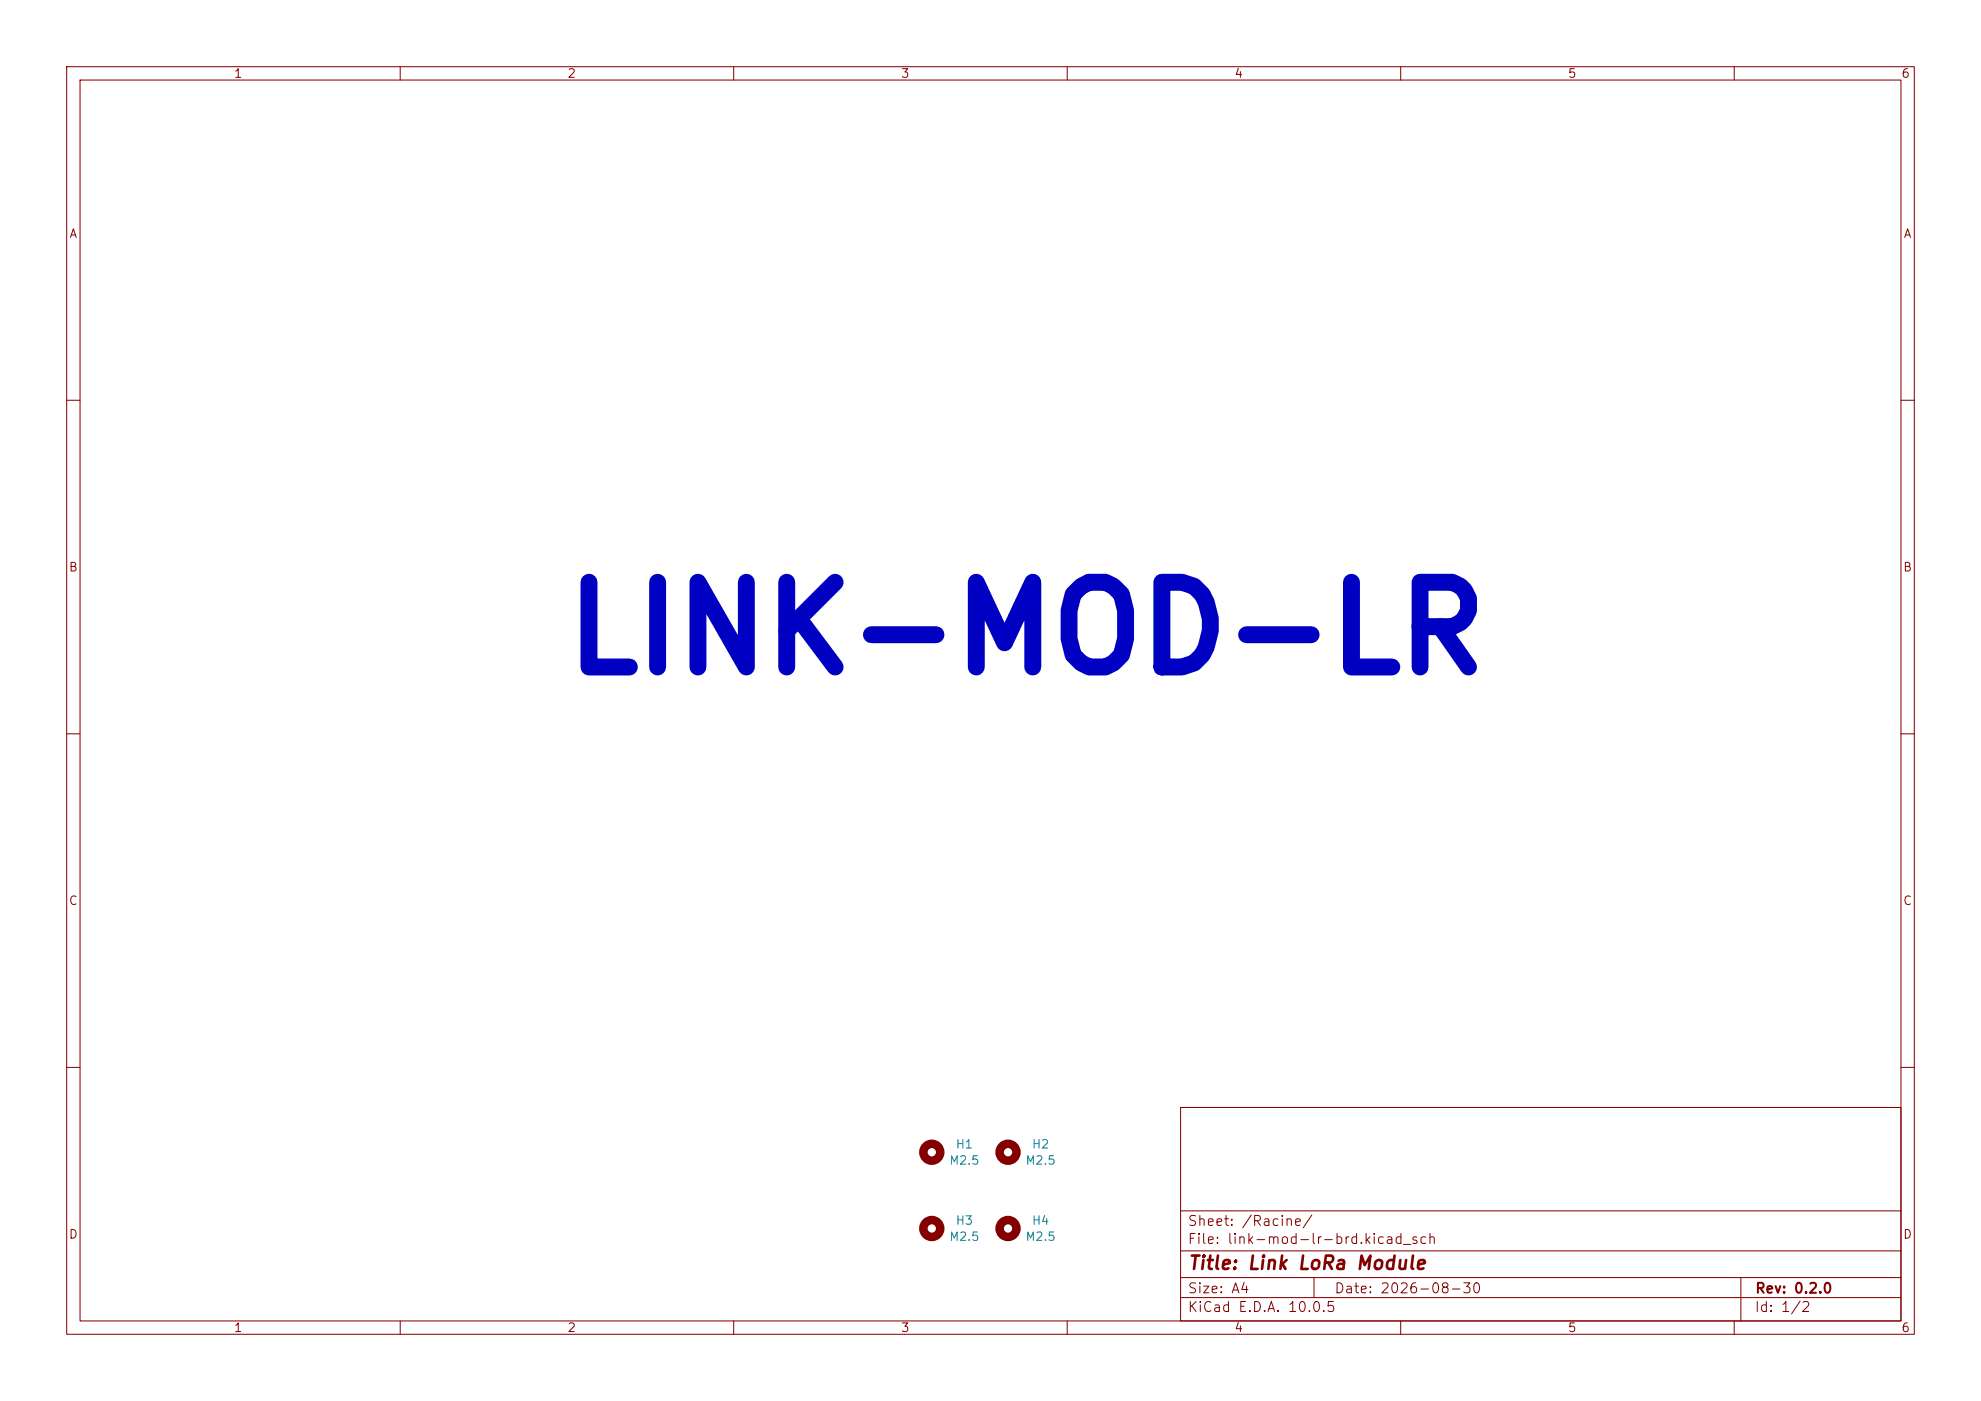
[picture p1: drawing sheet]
<svg xmlns="http://www.w3.org/2000/svg" width="297mm" height="210mm" viewBox="0 0 297 210" stroke-linecap="round" stroke-linejoin="round" font-family="sans-serif">
<path d="M0 0h297v210h-297z" fill="#fff" stroke="#fff" stroke-width=".15"/>
<g fill="none" stroke="#840000" stroke-width=".15">
<path d="M10 10h277v190h-277zM12 12h273v186h-273zM60 10v2M110 10v2M160 10v2M210 10v2M260 10v2M10 60h2M285 60h2M10 110h2M285 110h2M10 160h2"/>
<path d="M177 166h108v32h-108zM285 160h2M60 198v2M110 198v2M160 198v2M177 194.5h108M177 191.5h108M177 187.5h108M177 181.5h108M197 191.5v3M210 198v2M260 198v2"/>
<path d="M261 191.5v6.5"/>
</g>
<g fill="none" stroke="#840000" stroke-width="1.3">
<circle cx="139.7" cy="172.7" r="1.27"/>
<circle cx="151.1" cy="172.7" r="1.27"/>
<circle cx="139.7" cy="184.1" r="1.27"/>
<circle cx="151.1" cy="184.1" r="1.27"/>
</g>
<text font-size="12.7" fill="#0000c2" x="84" y="103.8">LINK-MOD-LR</text>
<text font-size="2" fill="#840000" x="178" y="190.8">Title: Link LoRa Module</text>
<g font-size="1.5" fill="#840000">
<text x="178" y="184.1">Sheet: /Racine/</text>
<text x="178" y="186.8">File: link-mod-lr-brd.kicad_sch</text>
<text x="178" y="197">KiCad E.D.A. 10.0.5</text>
<text x="178" y="194.2">Size: A4</text>
<text x="200" y="194.2">Date: 2026-08-30</text>
<text x="263" y="197">Id: 1/2</text>
<text x="263" y="194.2">Rev: 0.2.0</text>
</g>
<g font-size="1.3" fill="#840000">
<text x="35" y="12">1</text>
<text x="85" y="12">2</text>
<text x="135" y="12">3</text>
<text x="185" y="12">4</text>
<text x="235" y="12">5</text>
<text x="285" y="12">6</text>
<text x="10.3" y="36">A</text>
<text x="285.3" y="36">A</text>
<text x="10.2" y="86">B</text>
<text x="285.2" y="86">B</text>
<text x="10.2" y="136">C</text>
<text x="285.2" y="136">C</text>
<text x="10.2" y="186">D</text>
<text x="285.2" y="186">D</text>
<text x="35" y="200">1</text>
<text x="85" y="200">2</text>
<text x="135" y="200">3</text>
<text x="185" y="200">4</text>
<text x="235" y="200">5</text>
<text x="285" y="200">6</text>
</g>
<g font-size="1.3" fill="#008484">
<text x="143.2" y="172.5">H1</text>
<text x="154.6" y="172.5">H2</text>
<text x="142.2" y="174.9">M2.5</text>
<text x="153.7" y="174.9">M2.5</text>
<text x="143.2" y="183.9">H3</text>
<text x="154.6" y="183.9">H4</text>
<text x="142.2" y="186.3">M2.5</text>
<text x="153.7" y="186.3">M2.5</text>
</g>
</svg>
